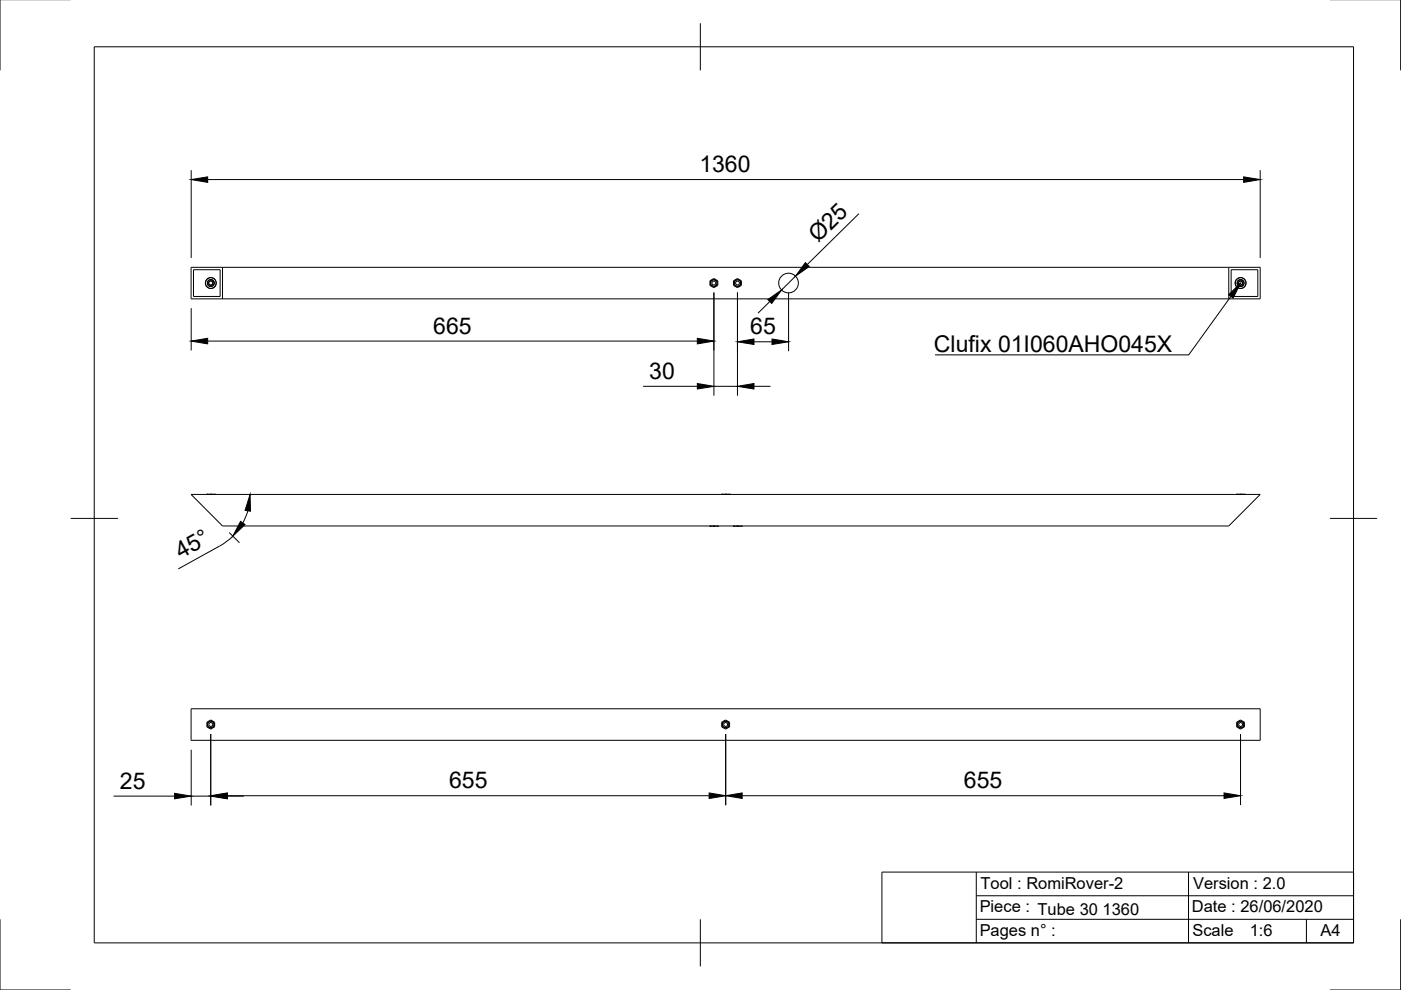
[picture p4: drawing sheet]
<svg xmlns="http://www.w3.org/2000/svg" width="297mm" height="210mm" viewBox="0 0 297 210" stroke-linecap="round" stroke-linejoin="round" font-family="sans-serif">
<!-- layer: Visible -->
<g fill="none" stroke="#000" stroke-width=".21">
<path d="M40.5 56.7h226.7v6.7h-226.7zM41 57.2h5.7v5.7h-5.7zM47.2 56.7v6.7M150.5 59.5l.8-.5 .9 .5v1l-.9 .5-.8-.5zM150.7 59.6l.6-.4 .7 .4v.8l-.7 .4-.6-.4zM155.5 59.5l.9-.5 .8 .5v1l-.8 .5-.9-.5zM155.7 59.6l.7-.4 .6 .4v.8l-.6 .4-.7-.4zM260.5 56.7v6.7M261 57.2h5.7v5.7h-5.7zM40.5 104.8h226.7l-6.7 6.7h-213.3zM43.9 104.8h.1M43.9 104.8h1.6"/>
<path d="M44.7 104.8h.2M44.7 104.8h-.2M44.7 104.8h.1M45.5 104.8h.1M45.5 104.8h-.2M150.5 111.6h.1M150.5 111.5v.1M150.5 111.6h1.7M150.7 111.5l-.2 .1M151.2 111.5l.1 .1M151.3 111.6h.1M151.5 111.5l-.2 .1"/>
<path d="M152 111.5l.2 .1M152.2 111.5v.1M152.2 111.6h.1M153 104.8h.2M153 104.8h.1M153 104.8h1.7M153.8 104.8h.2M153.9 104.8h-.2M153.9 104.8h.1M154.7 104.8h.1M154.7 104.8h-.2M155.5 111.6h.1"/>
<path d="M155.5 111.5v.1M155.5 111.6h1.7M155.7 111.5l-.2 .1M156.2 111.5l.2 .1M156.4 111.6h.1M156.5 111.5l-.1 .1M157 111.5l.2 .1M157.2 111.5v.1M157.2 111.6h.1M262.2 104.8h.2M262.2 104.8h.1M262.2 104.8h1.6"/>
<path d="M263 104.8h.2M263 104.8h-.2M263 104.8h.1M263.8 104.8h.1M263.8 104.8h-.1M40.5 150.3h226.7v6.7h-226.7zM43.9 153.1l.8-.5 .8 .5v1l-.8 .5-.8-.5zM44 153.2l.7-.4 .7 .4v.8l-.7 .4-.7-.4zM153 153.1l.8-.5 .9 .5v1l-.9 .5-.8-.5zM153.2 153.2l.6-.4 .7 .4v.8l-.7 .4-.6-.4zM262.2 153.1l.8-.5 .8 .5v1l-.8 .5-.8-.5zM262.3 153.2l.7-.4 .7 .4v.8l-.7 .4-.7-.4z"/>
<circle cx="44.7" cy="60" r="1.14"/>
<circle cx="44.7" cy="60" r="1.15"/>
<circle cx="44.7" cy="60" r=".75"/>
<circle cx="44.7" cy="60" r=".5"/>
<circle cx="44.7" cy="60" r=".71"/>
<circle cx="44.7" cy="60" r=".41"/>
<circle cx="151.4" cy="60" r=".69"/>
<circle cx="151.4" cy="60" r=".41"/>
<circle cx="156.4" cy="60" r=".69"/>
<circle cx="156.4" cy="60" r=".41"/>
<circle cx="167.2" cy="60" r="2.09"/>
<circle cx="263" cy="60" r="1.14"/>
<circle cx="263" cy="60" r=".75"/>
<circle cx="263" cy="60" r=".5"/>
<circle cx="263" cy="60" r=".71"/>
<circle cx="263" cy="60" r=".41"/>
<circle cx="44.7" cy="153.6" r=".41"/>
<circle cx="44.7" cy="153.6" r=".69"/>
<circle cx="153.8" cy="153.6" r=".41"/>
<circle cx="153.8" cy="153.6" r=".69"/>
<circle cx="263" cy="153.6" r=".41"/>
<circle cx="263" cy="153.6" r=".69"/>
</g>
<!-- layer: Border -->
<path d="M0 -.1v15M297 -.1v15M20 9.9h267v190h-267zM148.5 4.9v10M15 109.9h10M282 109.9h10M0 194.9v15h15M148.5 194.9v10M297 194.9v15h-15" fill="none" stroke="#000" stroke-width=".21"/>
<!-- layer: TitleBlock -->
<path d="M187 184.9h100v15h-100zM207 194.9h80M207 189.9h80M207 184.9v15M252 184.9v15M277 194.9v5" fill="none" stroke="#000" stroke-width=".21"/>
<!-- layer: Dimensions -->
<g fill="none" stroke="#000" stroke-width=".21">
<path d="M40.5 36.1v18.6M44 38.1h219.7M267.2 36.1v18.6M168.7 58.5l-3 3M182.1 45.3l-10.9 10.8M40.5 65.3v9M44 72.3h103.8M151.4 62v21.9M156.4 62v21.9M159.9 72.5h3.8M163.2 63.9l-2.5 2.5M167.2 62v12.5"/>
<path d="M136.4 81.9h11.4M151.4 81.9h5M159.9 81.9h3.5M48.6 112.9l2.2 2.2M49.4 113.7l-2.3 1.8-9.3 5.1M52.6 108.3l-1.1 2.6M40.5 159v11.8M44.7 155.6v15.2M153.9 155.6v15.1M263 155.6v15.1M24.1 168.8h12.9M40.5 168.8h4.2"/>
<path d="M48.2 168.8h3.5M48.2 168.7h102.1M157.4 168.7h102.1"/>
</g>
<g fill="#000" stroke="#000" stroke-width=".21">
<path d="M40.5 38.1l3.5-.6v1.2zM263.7 37.5l3.5 .6-3.5 .6zM170.8 55.7l.8 .8-2.9 2zM40.5 72.3l3.5-.6v1.2zM147.8 71.7l3.6 .6-3.6 .6zM156.4 72.5l3.5-.6v1.1zM162.8 63.5l2.9-2-2.1 2.8zM163.7 71.9l3.5 .6-3.5 .5zM147.8 81.3l3.6 .6-3.6 .6zM156.4 81.9l3.5-.6v1.2zM51 110.5l.9 .7-2.5 2.5zM53 104.8l.1 3.6-1.1-.2z"/>
<path d="M37 168.2l3.5 .6-3.5 .6zM44.7 168.8l3.5-.6v1.2zM44.7 168.7l3.5-.6v1.2zM150.3 168.1l3.6 .6-3.6 .6zM153.9 168.7l3.5-.6v1.2zM259.5 168.1l3.5 .6-3.5 .6z"/>
</g>
<!-- layer: Annotations -->
<path d="M260.5 62.5l2.5-2.5-1.5 3.2z" fill="#000" stroke="#000" stroke-width=".21"/>
<path d="M261 62.9l-9 12.3h-53.8" fill="none" stroke="#000" stroke-width=".21"/>
<g font-size="4.9">
<text x="148.3" y="36.5">1360</text>
<text x="173.4" y="51.6" transform="rotate(-45 173.4 51.6)">Ø25</text>
<text x="91.9" y="70.8">665</text>
<text x="159.1" y="70.9">65</text>
<text x="198" y="74.5">Clufix 01I060AHO045X</text>
<text x="137.6" y="80.3">30</text>
<text x="38.3" y="118.5" transform="rotate(-29 38.3 118.5)">45°</text>
<text x="25.4" y="167.2">25</text>
<text x="95.2" y="167.1">655</text>
<text x="204.4" y="167.1">655</text>
</g>
<g font-size="3.5">
<text x="207.9" y="188.4">Tool : RomiRover-2</text>
<text x="253" y="188.4">Version : 2.0</text>
<text x="207.7" y="193.4">Piece : Tube 30 1360</text>
<text x="252.7" y="193.5">Date : 26/06/2020</text>
<text x="207.7" y="198.4">Pages n° :</text>
<text x="252.8" y="198.5">Scale</text>
<text x="265" y="198.5">1:6</text>
<text x="280" y="198.4">A4</text>
</g>
</svg>
